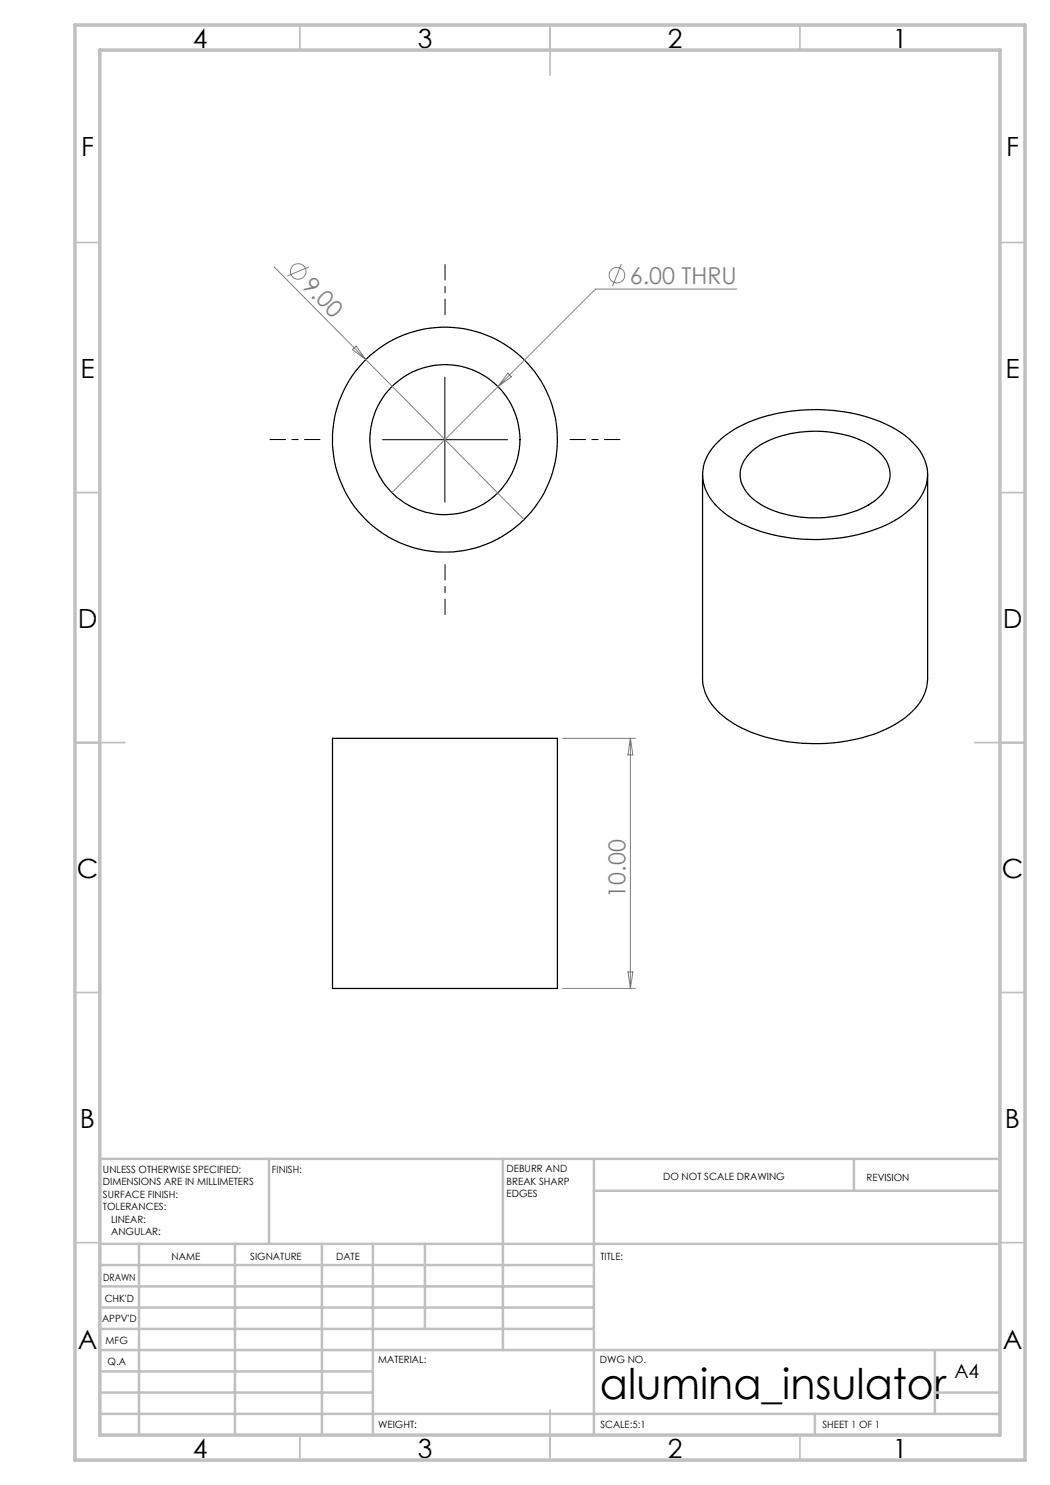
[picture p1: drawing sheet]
<svg xmlns="http://www.w3.org/2000/svg" width="210mm" height="297mm" viewBox="0 0 210 297" stroke-linecap="round" stroke-linejoin="round" font-family="sans-serif">
<g fill="none" stroke="#000" stroke-width=".25">
<path d="M140.5 94.9v40.8a10.2 10.2 0 0 0 4.7 8 30.3 30.3 0 0 0 17.5 5 30.4 30.4 0 0 0 18.4-5.2 10.1 10.1 0 0 0 4.4-7.8v-40.8M143.1 88.9a23.8 23.8 0 0 1 13.6-6.4 34.4 34.4 0 0 1 22.6 3.5 12.3 12.3 0 0 1 6.1 7.4 9.1 9.1 0 0 1-3.6 8.7 27.3 27.3 0 0 1-15.7 5.7 32.6 32.6 0 0 1-20.1-4.4 10.6 10.6 0 0 1-5.5-8.3 8.9 8.9 0 0 1 2.6-6.2zM150.4 90.2a18.5 18.5 0 0 1 11.3-3.9 21.2 21.2 0 0 1 13 3.2 6.3 6.3 0 0 1 3.1 6.9 10 10 0 0 1-6.3 5.7 23.7 23.7 0 0 1-19.2-1.1 7.2 7.2 0 0 1-4.2-6.8 6.7 6.7 0 0 1 2.3-4zM66.5 147.7h45v50h-45z"/>
<circle cx="89" cy="87.9" r="22.5"/>
<circle cx="89" cy="87.9" r="15"/>
</g>
<g fill="none" stroke="#808080" stroke-width=".2">
<path d="M54.9 53.4l18.3 18.5M61.8 53.4l-4.4 1.8M124.3 52.8l-1.8 4.5M147.4 57.8h-28.3l-40.7 40.7M70.5 69.9l.7-.7 2 2.7zM73.2 71.9l31.6 32M101.6 74.6l.7 .7-2.7 2zM112.5 147.7h14.6M126.1 147.7v50M126.1 147.7l.5 3.3h-1zM112.5 197.7h14.6M125.6 194.4h1l-.5 3.3z"/>
<circle cx="59.6" cy="54.3" r="1.56"/>
<circle cx="123.4" cy="55" r="1.56"/>
</g>
<path d="M89 62.9v-10M64 87.9h-10M114 87.9h10M89 112.9v10" fill="none" stroke="#000" stroke-width=".2" stroke-dasharray="15.2 1.3 1.3 1.3" stroke-dashoffset="12.1"/>
<path d="M89 75.4v25M76.5 87.9h25" fill="none" stroke="#000" stroke-width=".2"/>
<g fill="none" stroke="#c0c0c0" stroke-width=".35">
<path d="M60 5v5M110 5v10M160 5v5M15 48.5h5M200 48.5h5M15 98.5h5M200 98.5h5M15 148.5h10M195 148.5h10M15 198.5h5M200 198.5h5M15 248.5h5"/>
<path d="M200 248.5h5M60 287v5M110 282v10M160 287v5"/>
</g>
<g fill="none" stroke="#c0c0c0" stroke-width=".5">
<path d="M53.8 231.8v17M100.6 231.8v38.2M118.8 231.8v55.2M118.8 238.2h81.2M170.8 231.8v6.4M200 231.8h-180v55.2M20 248.8h180M20 257.3h98.8M20 253h98.8M27.8 248.8v38.2M47 248.8v38.2M64.4 248.8v38.2"/>
<path d="M74.6 248.8v38.2M85 248.8v17M20 265.8h98.8M20 261.5h98.8M20 278.5h54.6M20 274.3h54.6M20 270h180M187 278.5h13M187 270v12.8M20 282.8h180M163 282.8v4.2"/>
</g>
<path d="M15 5h190v287h-190zM20 10h180v277h-180z" fill="none" stroke="#c0c0c0" stroke-width=".7"/>
<text font-size="8.5" x="120" y="279.7">alumina_insulator</text>
<g font-size="5.3">
<text x="38.5" y="9.5">4</text>
<text x="83.5" y="9.5">3</text>
<text x="133.6" y="9.5">2</text>
<text x="178.6" y="9.5">1</text>
<text x="16.2" y="31.3">F</text>
<text x="201.2" y="31.3">F</text>
<text x="16.1" y="75.5">E</text>
<text x="201.1" y="75.5">E</text>
<text x="15.5" y="125.5">D</text>
<text x="200.5" y="125.5">D</text>
<text x="15.4" y="175.5">C</text>
<text x="200.4" y="175.5">C</text>
<text x="16" y="225.5">B</text>
<text x="201" y="225.5">B</text>
<text x="15.5" y="269.8">A</text>
<text x="200.5" y="269.8">A</text>
<text x="38.5" y="291.5">4</text>
<text x="83.5" y="291.5">3</text>
<text x="133.6" y="291.5">2</text>
<text x="178.6" y="291.5">1</text>
</g>
<g font-size="4.7" fill="#808080">
<text x="60.2" y="57.3" transform="rotate(45 60.2 57.3)">9.00</text>
<text x="126" y="56.7">6.00 THRU</text>
<text x="125.1" y="179.5" transform="rotate(-90 125.1 179.5)">10.00</text>
</g>
<text font-size="3.9" x="190.9" y="275.5">A4</text>
<g font-size="2">
<text x="20.6" y="234.6">UNLESS OTHERWISE SPECIFIED:</text>
<text x="20.6" y="237.1">DIMENSIONS ARE IN MILLIMETERS</text>
<text x="20.6" y="239.6">SURFACE FINISH:</text>
<text x="54.4" y="234.6">FINISH:</text>
<text x="101.3" y="234.5">DEBURR AND</text>
<text x="101.3" y="237">BREAK SHARP</text>
<text x="101.3" y="239.5">EDGES</text>
<text x="132.6" y="236">DO NOT SCALE DRAWING</text>
<text x="173.3" y="236.2">REVISION</text>
<text x="20.6" y="242.1">TOLERANCES:</text>
<text x="22.2" y="244.6">LINEAR:</text>
<text x="22.2" y="247.1">ANGULAR:</text>
<text x="34.3" y="252">NAME</text>
<text x="50" y="251.9">SIGNATURE</text>
<text x="67.2" y="251.9">DATE</text>
<text x="120.1" y="251.9">TITLE:</text>
<text x="20.6" y="256.1">DRAWN</text>
<text x="20.9" y="260.3">CHK'D</text>
<text x="20.4" y="264.4">APPV'D</text>
<text x="21.1" y="268.8">MFG</text>
<text x="21.5" y="273">Q.A</text>
<text x="75.6" y="272.5">MATERIAL:</text>
<text x="120" y="272.5">DWG NO.</text>
<text x="75.6" y="285.5">WEIGHT:</text>
<text x="120.1" y="285.6">SCALE:5:1</text>
<text x="164.5" y="285.6">SHEET 1 OF 1</text>
</g>
</svg>
